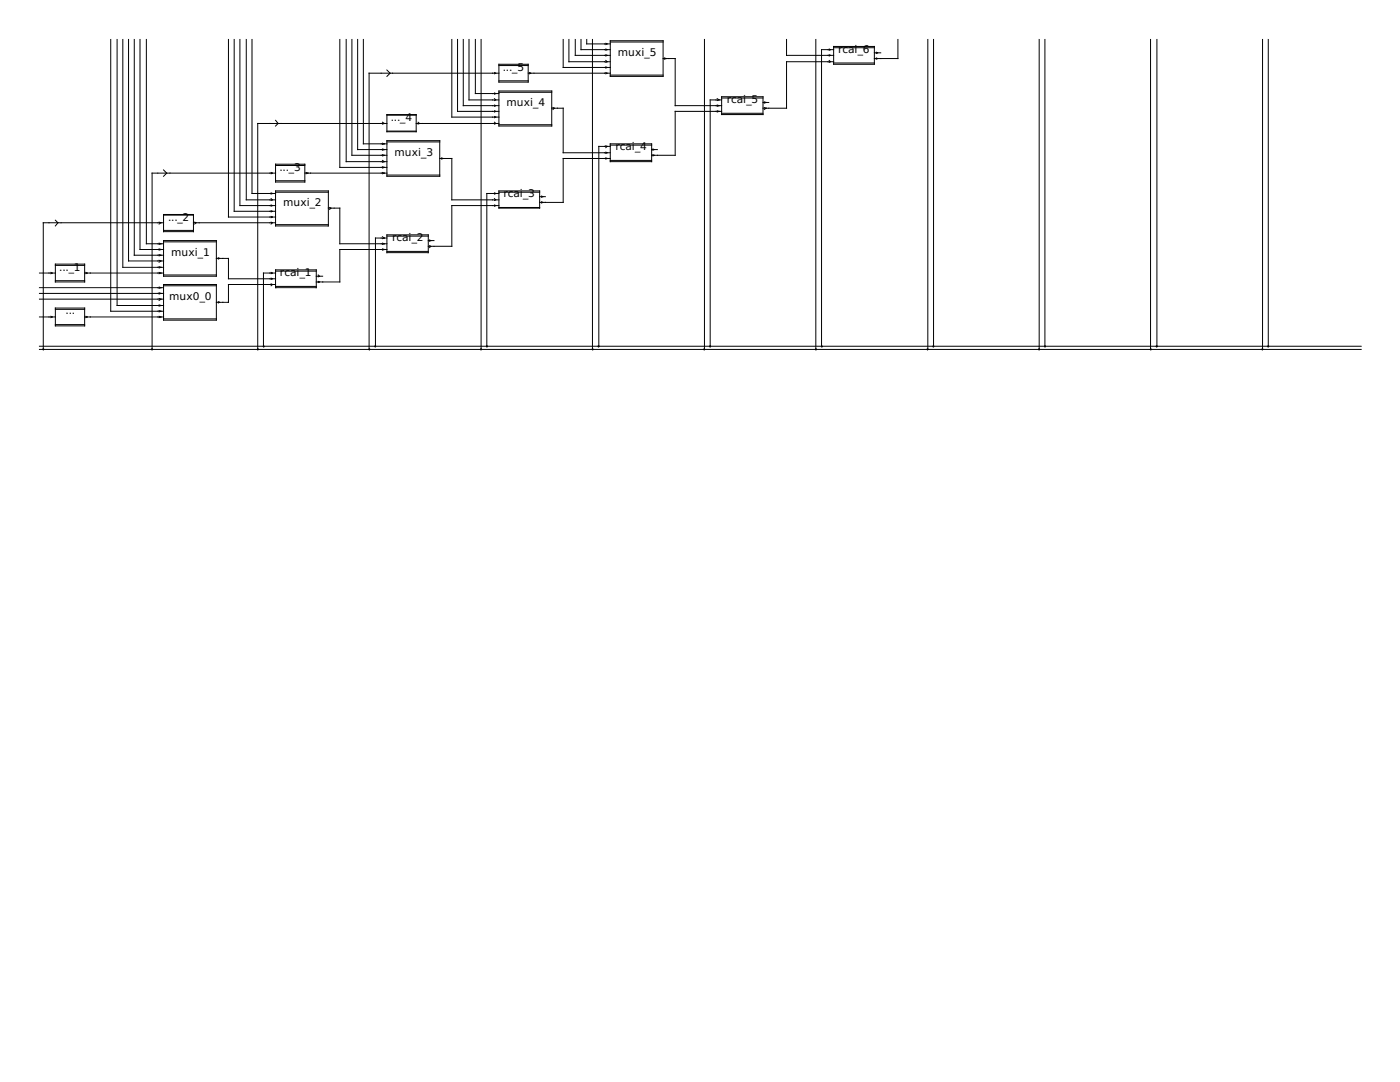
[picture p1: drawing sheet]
<svg xmlns="http://www.w3.org/2000/svg" width="279mm" height="216mm" viewBox="0 0 279 216" stroke-linecap="round" stroke-linejoin="round" font-family="sans-serif">
<g fill="none" stroke="#000" stroke-width=".2">
<path d="M22.1 7.9v54.2h10.5M23.4 7.9v53.1h9.2M24.5 7.9v45.4h8.1M25.7 7.9v44.2h6.9M26.8 7.9v43h5.8M27.9 7.9v41.9h4.7M29.2 7.9v40.7h3.4M45.6 7.9v35.4h9.4M46.7 7.9v34.3h8.3M47.9 7.9v33.1h7.1M49.1 7.9v32h5.9M50.3 7.9v30.7h4.7"/>
<path d="M67.8 7.9v25.5h9.4M69.1 7.9v24.4h8.1M70.2 7.9v23.1h7M71.4 7.9v21.9h5.8M72.5 7.9v20.8h4.7M77.2 14l.7 .6-.7 .6M90.2 7.9v15.5h9.4M91.3 7.9v14.3h8.3M92.5 7.9v13.2h7.1M93.6 7.9v12h6M94.9 7.9v10.8h4.7M96 7.9v61.8"/>
<path d="M98.7 18.5l.2 .2-.2 .1M98.7 19.7l.2 .2-.2 .2M98.7 14.5l.2 .1-.2 .1M99.6 12.8h5.8v3.6h-5.8zM99.6 18.2h10.5v6.9h-10.5zM99.6 18.4h10.5M99.6 13.1h5.8M99.6 16.1h5.8M99.6 14.6h-25.9v55.1M105.4 14.6h16.4M105.7 14.5l.2 .1-.2 .1M112.4 7.9v5.6h9.4"/>
<path d="M113.5 7.9v4.4h8.3M114.8 7.9v3.1h7M116 7.9v2h5.8M117.1 7.9v.9h4.7M118.2 7.9v61.8M120.9 8.6l.3 .2-.3 .1M120.9 9.8l.3 .1-.3 .1M120.9 10.9l.3 .1-.3 .2M120.9 13.3l.3 .2-.3 .1M120.9 12.1l.3 .2-.3 .1M120.9 14.5l.3 .1-.3 .1M121.8 8.1h10.5v7.1h-10.5z"/>
<path d="M121.8 8.4h10.5M121.8 15h10.5M132.3 11.7h2.4v9.4h9.3M132.6 11.6l.4 .1-.4 .1M140.6 7.9v61.8M143.1 19.7l.4 .2-.4 .2M144 19.3h8.3v3.6h-8.3zM144 19.6h8.3M144 19.9h-2.3v49.2M157 7.9v3.1h9.4M162.8 7.9v61.8M165.5 9.8l.2 .1-.2 .1"/>
<path d="M165.5 10.9l.2 .1-.2 .2M165.5 12.1l.2 .2-.2 .1M166.4 9.3h8.1v3.5h-8.1zM166.4 9.5h8.1M166.4 12.6h8.1M166.4 9.9h-2.4v59.2M166.4 12.3h-9.4v9.3h-4.7M174.5 10.5h1.3M174.9 10.4l.2 .1-.2 .2M174.9 11.6l.2 .1-.2 .1M179.2 7.9v3.8h-4.7M185.2 7.9v61.8"/>
<path d="M186.3 7.9v61.2M207.4 7.9v61.8M208.5 7.9v61.2M229.6 7.9v61.8M230.9 7.9v61.2M252 7.9v61.8M253.1 7.9v61.2M32.6 33.9l.7 .6-.7 .7M54.1 38.5l.3 .1-.3 .1M54.1 39.6l.3 .3-.3 .1M54.1 34.4l.3 .1-.3 .2M55 32.8h5.8v3.5h-5.8z"/>
<path d="M55 38.1h10.5v7h-10.5zM55 38.4h10.5M55 33h5.8M55 36.1h5.8M55 24l.5 .6-.5 .5M55 34.5h-24.6v35.2M60.8 34.5h16.4M61.1 34.4l.4 .1-.4 .2M76.3 32l.4 .3-.4 .1M76.3 33.3l.4 .1-.4 .1M76.3 34.4l.4 .1-.4 .2M76.3 28.6l.4 .1-.4 .1"/>
<path d="M76.3 29.7l.4 .1-.4 .2M76.3 30.9l.4 .1-.4 .1M76.3 24.4l.4 .2-.4 .2M77.2 22.9h5.9v3.4h-5.9zM77.2 28.1h10.6v7.1h-10.6zM77.2 28.3h10.6M77.2 34.9h10.6M77.2 23h5.9M77.2 26.2h5.9M77.2 24.6h-25.8v45.1M83.1 24.6h16.5M83.4 24.4l.3 .2-.3 .2"/>
<path d="M87.8 31.6h2.4v8.3h9.4M88.1 31.5l.3 .1-.3 .1M98.7 38.5l.2 .1-.2 .1M98.7 21l.2 .1-.2 .1M98.7 22.1l.2 .1-.2 .2M98.7 23.2l.2 .2-.2 .1M98.7 24.4l.2 .2-.2 .2M98.7 39.6l.2 .3-.2 .1M99.6 38.1h8.1v3.4h-8.1zM99.6 24.9h10.5M99.6 38.4h8.1M99.6 38.6h-2.4v30.5"/>
<path d="M107.7 39.2h1.1M108.1 39.1l.2 .1-.2 .2M110.1 21.6h2.3v8.9h9.4M110.4 21.5l.2 .1-.2 .2M120.9 29.1l.3 .1-.3 .3M120.9 30.4l.3 .1-.3 .1M120.9 31.5l.3 .1-.3 .1M121.8 28.7h8.2v3.6h-8.2zM121.8 29h8.2M121.8 32h8.2M121.8 29.2h-2.3v39.9M121.8 31.6h-9.4v8.8h-4.7"/>
<path d="M130 29.8h1.2M130.3 29.7l.3 .1-.3 .2M130.3 30.9l.3 .1-.3 .1M143.1 22.1l.4 .1-.4 .2M143.1 21l.4 .1-.4 .1M144 22.6h8.3M144 22.2h-9.3v8.8h-4.7M152.3 20.4h1.1M152.5 20.3l.4 .1-.4 .2M152.5 21.5l.4 .1-.4 .2M7.9 57.4h24.7M7.9 54.5h3.1"/>
<path d="M7.9 58.5h24.7M7.9 59.7h24.7M10.2 54.4l.2 .1-.2 .1M11 52.7h5.9v3.6h-5.9zM11 53h5.9M11 56h5.9M11 43.9l.6 .5-.6 .7M16.9 54.5h15.7M17.1 54.4l.3 .1-.3 .1M31.8 57.3l.3 .1-.3 .1M31.8 58.4l.3 .1-.3 .2M31.8 59.6l.3 .1-.3 .2"/>
<path d="M31.8 48.5l.3 .1-.3 .2M31.8 44.3l.3 .1-.3 .3M31.8 49.7l.3 .1-.3 .1M31.8 50.8l.3 .1-.3 .2M31.8 51.9l.3 .2-.3 .2M31.8 53.2l.3 .1-.3 .2M31.8 54.4l.3 .1-.3 .1M32.6 42.8h6v3.4h-6zM32.6 48h10.6v7.1h-10.6zM32.6 56.8h10.6v7.1h-10.6zM32.6 57h10.6M32.6 48.3h10.6"/>
<path d="M32.6 54.9h10.6M32.6 42.9h6M32.6 46h6M32.6 44.4h-24v25.3M38.6 44.4h16.4M38.9 44.3l.2 .1-.2 .3M43.2 51.6h2.4v4h9.4M43.6 51.4l.2 .2-.2 .1M54.1 54.4l.3 .1-.3 .1M54.1 40.9l.3 .1-.3 .1M54.1 42l.3 .2-.3 .1M54.1 43.2l.3 .1-.3 .1"/>
<path d="M54.1 44.3l.3 .1-.3 .3M54.1 55.5l.3 .1-.3 .2M54.1 56.6l.3 .2-.3 .2M55 53.8h8.1v3.6h-8.1zM55 44.8h10.5M55 56.8h-9.4v3.5h-2.4M55 54.1h8.1M55 57.2h8.1M55 54.5h-2.4v14.6M63.1 55.1h1.3M63.5 54.9l.3 .2-.3 .1M63.5 56.1l.3 .2-.3 .1"/>
<path d="M65.5 41.5h2.3v7.1h9.4M65.8 41.4l.2 .1-.2 .3M76.3 47.2l.4 .3-.4 .1M76.3 48.5l.4 .1-.4 .2M76.3 49.7l.4 .1-.4 .1M77.2 46.9h8.3v3.5h-8.3zM77.2 47.1h8.3M77.2 50.2h8.3M77.2 49.8h-9.4v6.5h-4.7M77.2 47.5h-2.3v21.6M85.5 48h1.1M85.7 47.9l.3 .1-.3 .1"/>
<path d="M85.7 49l.3 .1-.3 .3M98.7 40.9l.2 .1-.2 .1M99.6 41.4h8.1M99.6 41h-9.4v8.1h-4.7M108.1 40.3l.2 .1-.2 .1M7.9 63.2h3.1M7.9 69.1h263.8M7.9 69.7h263.8M10.2 63.1l.2 .1-.2 .2M11 61.5h5.9v3.5h-5.9zM11 61.7h5.9M11 64.8h5.9"/>
<path d="M16.9 63.2h15.7M17.1 63.1l.3 .1-.3 .2M31.8 60.8l.3 .2-.3 .1M31.8 62l.3 .1-.3 .1M31.8 63.1l.3 .1-.3 .2M32.6 63.6h10.6M43.6 60.2l.2 .1-.2 .2"/>
<circle cx="8.7" cy="69.7" r=".09"/>
<circle cx="30.3" cy="69.7" r=".09"/>
<circle cx="51.4" cy="69.7" r=".09"/>
<circle cx="73.7" cy="69.7" r=".09"/>
<circle cx="96" cy="69.7" r=".09"/>
<circle cx="118.3" cy="69.7" r=".09"/>
<circle cx="140.6" cy="69.7" r=".09"/>
<circle cx="162.8" cy="69.7" r=".09"/>
<circle cx="185.1" cy="69.7" r=".09"/>
<circle cx="207.4" cy="69.7" r=".09"/>
<circle cx="229.7" cy="69.7" r=".09"/>
<circle cx="251.9" cy="69.7" r=".09"/>
</g>
<g fill="#000" stroke="#000" stroke-width=".2">
<circle cx="52.6" cy="69.1" r=".09"/>
<circle cx="74.9" cy="69.1" r=".09"/>
<circle cx="97.2" cy="69.1" r=".09"/>
<circle cx="119.4" cy="69.1" r=".09"/>
<circle cx="141.7" cy="69.1" r=".09"/>
<circle cx="164" cy="69.1" r=".09"/>
<circle cx="186.3" cy="69.1" r=".09"/>
<circle cx="208.6" cy="69.1" r=".09"/>
<circle cx="230.8" cy="69.1" r=".09"/>
<circle cx="253.1" cy="69.1" r=".09"/>
</g>
<g font-size="2.1">
<text x="123.3" y="11.2">muxi_5</text>
<text x="167.3" y="10.5">rcai_6</text>
<text x="100.3" y="14.1">..._5</text>
<text x="101.1" y="21.2">muxi_4</text>
<text x="145" y="20.6">rcai_5</text>
<text x="78" y="24.1">..._4</text>
<text x="122.8" y="30">rcai_4</text>
<text x="55.8" y="34">..._3</text>
<text x="78.7" y="31.1">muxi_3</text>
<text x="56.5" y="41.1">muxi_2</text>
<text x="100.5" y="39.4">rcai_3</text>
<text x="33.5" y="44.1">..._2</text>
<text x="11.8" y="54">..._1</text>
<text x="34.2" y="51.1">muxi_1</text>
<text x="78.2" y="48.1">rcai_2</text>
<text x="33.8" y="59.8">mux0_0</text>
<text x="55.9" y="55.1">rcai_1</text>
<text x="13.1" y="62.7">...</text>
</g>
</svg>
